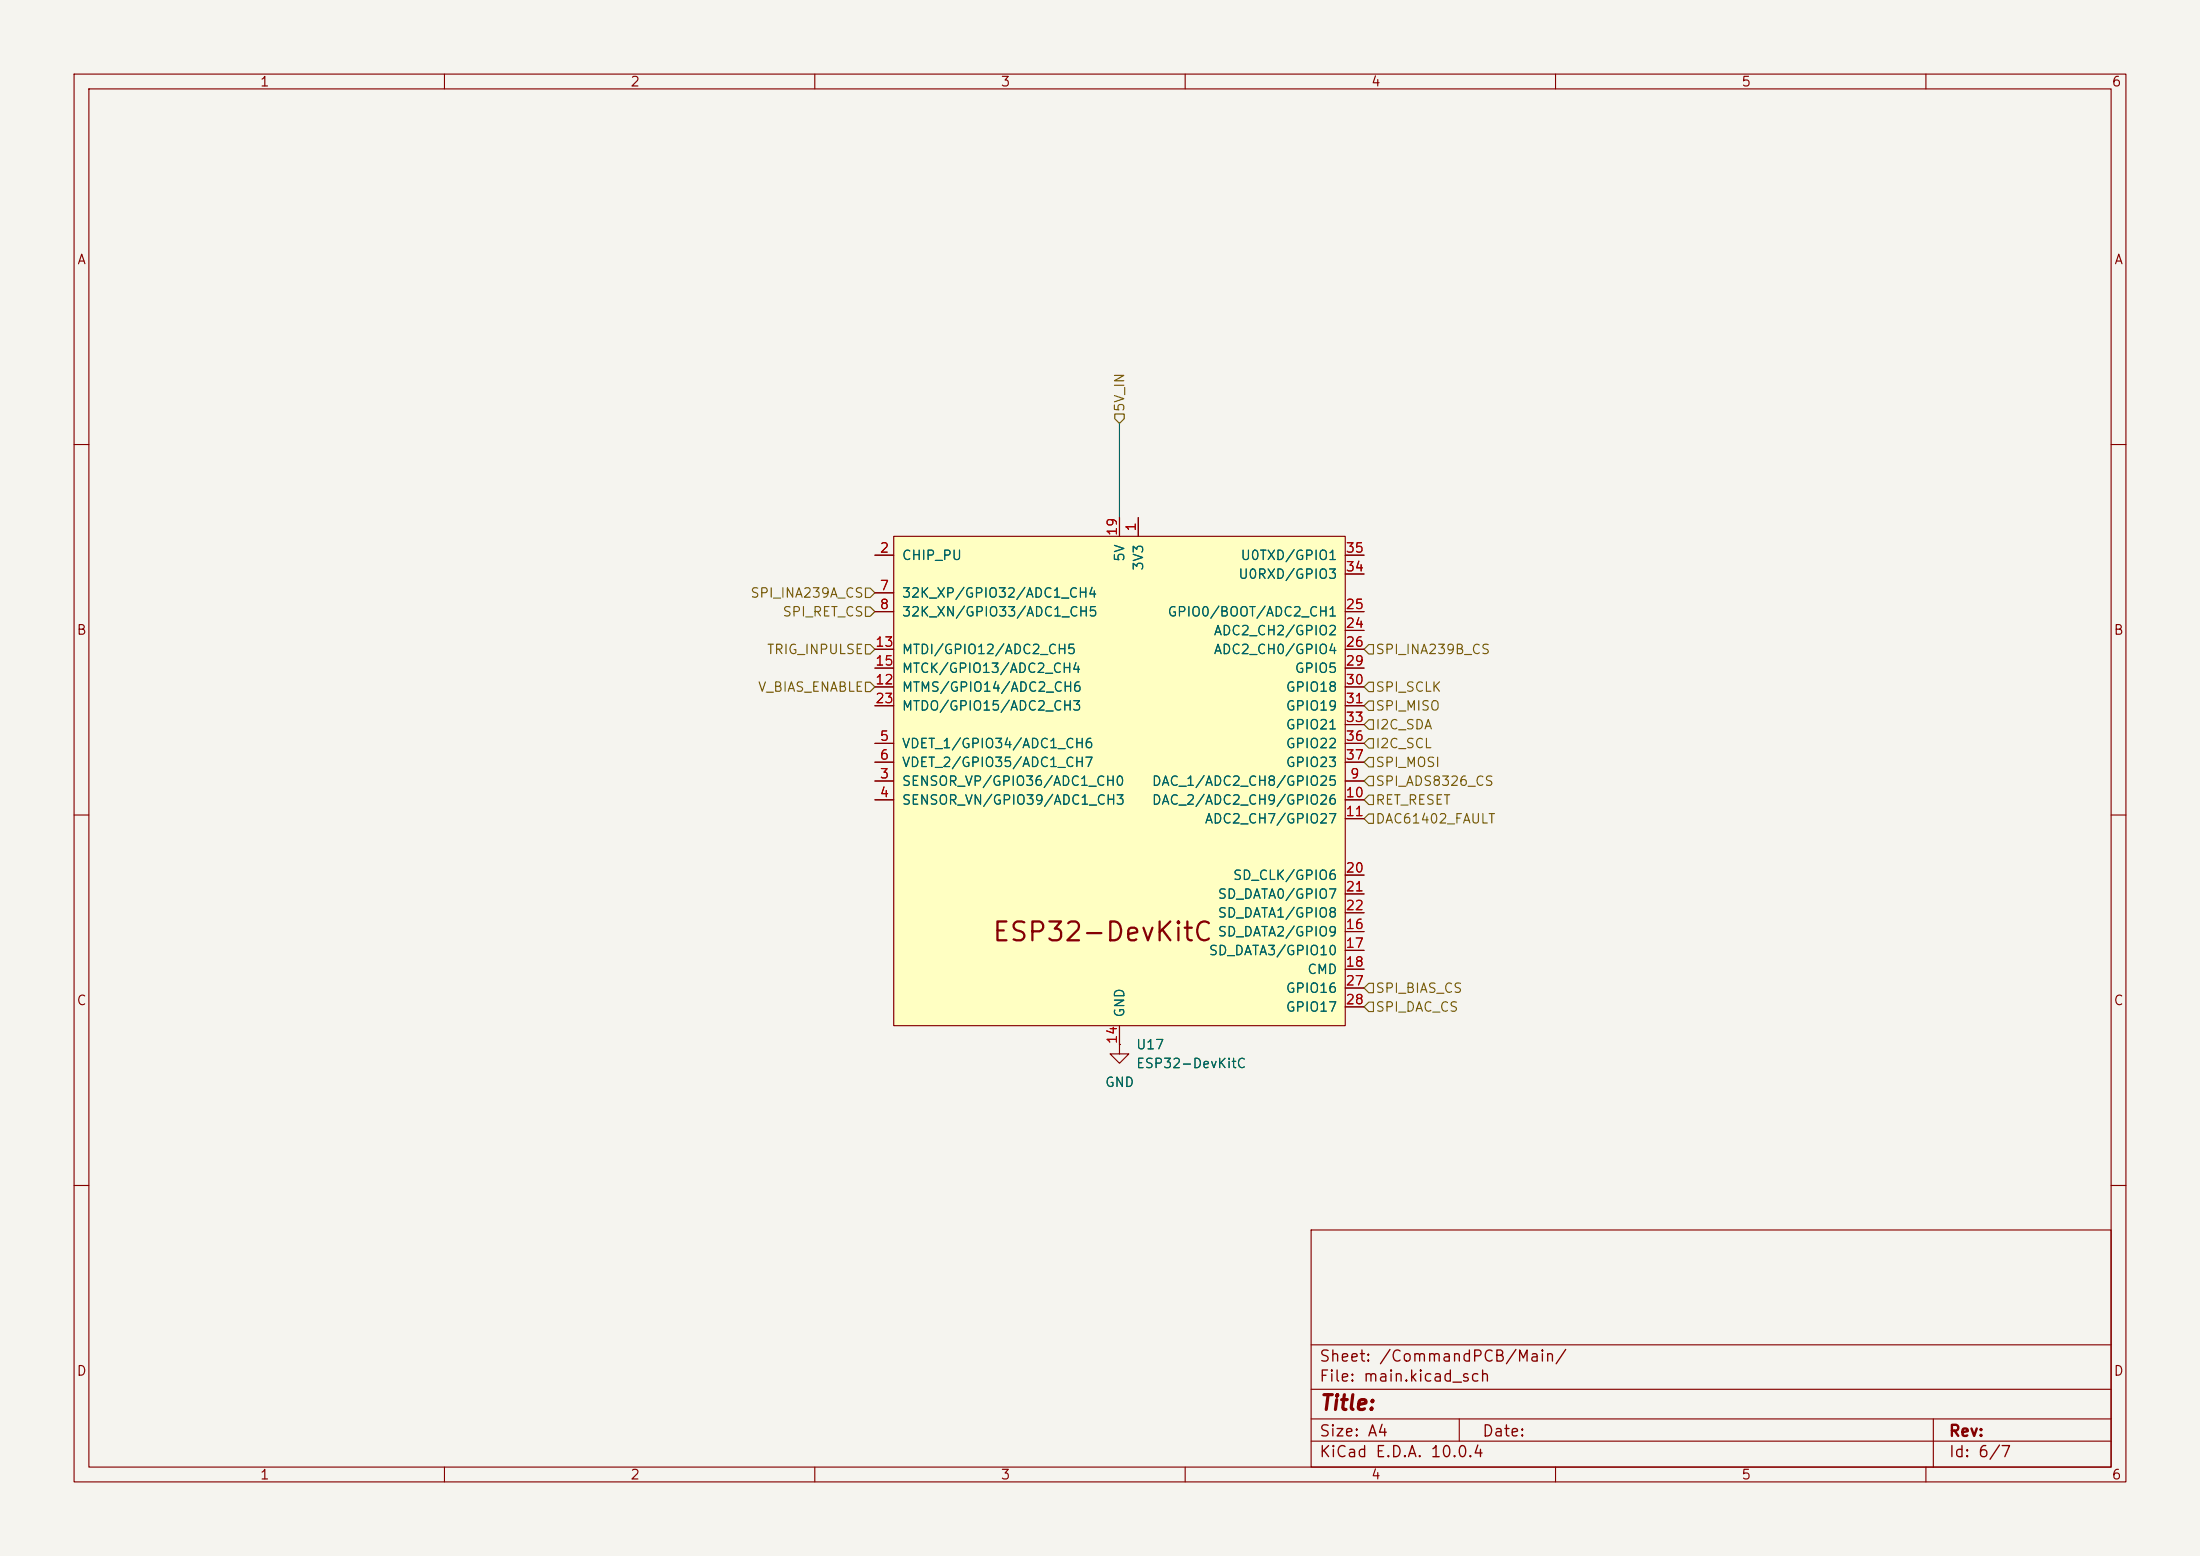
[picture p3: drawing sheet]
<svg xmlns="http://www.w3.org/2000/svg" width="297mm" height="210mm" viewBox="0 0 297 210" stroke-linecap="round" stroke-linejoin="round" font-family="sans-serif">
<path d="M0 0h297v210h-297z" fill="#f5f4ef" stroke="#f5f4ef" stroke-width=".14"/>
<g fill="none" stroke="#840000" stroke-width=".15">
<path d="M10 10h277v190h-277zM12 12h273v186h-273zM60 10v2M110 10v2M160 10v2M210 10v2M260 10v2M10 60h2M285 60h2M10 110h2M285 110h2M151.1 141v1.2h1.3l-1.3 1.3-1.2-1.3h1.2"/>
<path d="M151.1 141h.1M10 160h2M177 166h108v32h-108zM285 160h2M60 198v2M110 198v2M160 198v2M177 194.5h108M177 191.5h108M177 187.5h108M177 181.5h108M197 191.5v3"/>
<path d="M210 198v2M260 198v2M261 191.5v6.5"/>
</g>
<path d="M120.6 72.4h61v66h-61z" fill="#ffffc2"/>
<g fill="none" stroke="#840000" stroke-width=".15">
<path d="M118.1 74.9h2.5M120.6 72.4h61v66h-61zM151.1 69.9v2.5M153.7 69.9v2.5M181.6 74.9h2.5M181.6 77.5h2.5M118.1 80h2.5M118.1 82.6h2.5M118.1 92.7h2.5M118.1 87.6h2.5M118.1 90.2h2.5M118.1 95.3h2.5"/>
<path d="M181.6 82.6h2.5M181.6 92.7h2.5M181.6 87.6h2.5M181.6 90.2h2.5M181.6 95.3h2.5M181.6 85.1h2.5M181.6 97.8h2.5M118.1 105.4h2.5M118.1 108h2.5M118.1 100.3h2.5M118.1 102.9h2.5M181.6 105.4h2.5"/>
<path d="M181.6 108h2.5M181.6 100.3h2.5M181.6 102.9h2.5M181.6 110.5h2.5M181.6 118.1h2.5M151.1 138.4v2.6M181.6 125.7h2.5M181.6 128.3h2.5M181.6 130.8h2.5M181.6 120.7h2.5M181.6 123.2h2.5M181.6 133.4h2.5"/>
<path d="M181.6 135.9h2.5M151.1 141h.1"/>
</g>
<g fill="none" stroke="#725600" stroke-width=".15">
<path d="M150.5 55.9h1.3v.6l-.7 .7-.6-.7zM116.8 79.4h.7l.6 .6-.6 .6h-.7zM116.8 87h.7l.6 .6-.6 .7h-.7zM116.8 81.9h.7l.6 .7-.6 .6h-.7zM116.8 92.1h.7l.6 .6-.6 .6h-.7zM184.8 87h.6v1.3h-.6l-.7-.7zM184.8 99.7h.6v1.3h-.6l-.7-.7zM184.8 97.2h.6v1.2h-.6l-.7-.6zM184.8 92.1h.6v1.2h-.6l-.7-.6zM184.8 94.6h.6v1.3h-.6l-.7-.6zM184.8 107.3h.6v1.3h-.6l-.7-.6zM184.8 109.9h.6v1.2h-.6l-.7-.6z"/>
<path d="M184.8 102.2h.6v1.3h-.6l-.7-.6zM184.8 104.8h.6v1.2h-.6l-.7-.6zM184.8 135.3h.6v1.2h-.6l-.7-.6zM184.8 132.7h.6v1.3h-.6l-.7-.6z"/>
</g>
<path d="M151.1 57.2v12.7" fill="none" stroke="#009600" stroke-width=".15"/>
<text font-size="2.5" fill="#840000" x="133.8" y="127.7">ESP32-DevKitC</text>
<text font-size="2" fill="#840000" x="178" y="190.8">Title:</text>
<g font-size="1.5" fill="#840000">
<text x="178" y="184.2">Sheet: /CommandPCB/Main/</text>
<text x="178" y="186.9">File: main.kicad_sch</text>
<text x="178" y="197.1">KiCad E.D.A. 10.0.4</text>
<text x="178" y="194.3">Size: A4</text>
<text x="200" y="194.3">Date:</text>
<text x="263" y="194.3">Rev:</text>
<text x="263" y="197.1">Id: 6/7</text>
</g>
<g font-size="1.3" fill="#840000">
<text x="35" y="12">1</text>
<text x="85" y="12">2</text>
<text x="135" y="12">3</text>
<text x="185" y="12">4</text>
<text x="235" y="12">5</text>
<text x="285" y="12">6</text>
<text x="10.3" y="36">A</text>
<text x="285.3" y="36">A</text>
<text x="10.3" y="86">B</text>
<text x="285.3" y="86">B</text>
<text x="10.3" y="136">C</text>
<text x="285.3" y="136">C</text>
<text x="10.3" y="186">D</text>
<text x="285.3" y="186">D</text>
<text x="35" y="200">1</text>
<text x="85" y="200">2</text>
<text x="135" y="200">3</text>
<text x="185" y="200">4</text>
<text x="235" y="200">5</text>
<text x="285" y="200">6</text>
</g>
<g font-size="1.3" fill="#725600">
<text x="152.1" y="55.7" transform="rotate(-90 152.1 55.7)">5V_IN</text>
<text x="101.2" y="81">SPI_INA239A_CS</text>
<text x="105.6" y="83.5">SPI_RET_CS</text>
<text x="103.4" y="88.6">TRIG_INPULSE</text>
<text x="185.6" y="88.6">SPI_INA239B_CS</text>
<text x="102.2" y="93.7">V_BIAS_ENABLE</text>
<text x="185.6" y="93.7">SPI_SCLK</text>
<text x="185.6" y="101.3">I2C_SCL</text>
<text x="185.6" y="98.8">I2C_SDA</text>
<text x="185.6" y="96.2">SPI_MISO</text>
<text x="185.6" y="103.8">SPI_MOSI</text>
<text x="185.6" y="106.4">SPI_ADS8326_CS</text>
<text x="185.6" y="108.9">RET_RESET</text>
<text x="185.6" y="111.5">DAC61402_FAULT</text>
<text x="185.6" y="136.9">SPI_DAC_CS</text>
<text x="185.6" y="134.3">SPI_BIAS_CS</text>
</g>
<g font-size="1.3" fill="#a90000">
<text x="153.6" y="71.8" transform="rotate(-90 153.6 71.8)">1</text>
<text x="118.7" y="74.9">2</text>
<text x="151.1" y="72.4" transform="rotate(-90 151.1 72.4)">19</text>
<text x="181.6" y="77.4">34</text>
<text x="181.6" y="74.9">35</text>
<text x="118.7" y="80">7</text>
<text x="118.7" y="82.5">8</text>
<text x="181.6" y="82.5">25</text>
<text x="118.1" y="87.6">13</text>
<text x="181.6" y="85.1">24</text>
<text x="181.6" y="87.6">26</text>
<text x="118.1" y="92.7">12</text>
<text x="118.1" y="90.1">15</text>
<text x="118.1" y="95.2">23</text>
<text x="181.6" y="90.1">29</text>
<text x="181.6" y="92.7">30</text>
<text x="181.6" y="95.2">31</text>
<text x="118.7" y="100.3">5</text>
<text x="181.6" y="97.8">33</text>
<text x="181.6" y="100.3">36</text>
<text x="118.7" y="105.4">3</text>
<text x="118.7" y="107.9">4</text>
<text x="118.7" y="102.8">6</text>
<text x="181.6" y="107.9">10</text>
<text x="181.6" y="102.8">37</text>
<text x="182.2" y="105.4">9</text>
<text x="181.6" y="110.5">11</text>
<text x="181.6" y="118.1">20</text>
<text x="181.6" y="125.7">16</text>
<text x="181.6" y="120.6">21</text>
<text x="181.6" y="123.2">22</text>
<text x="181.6" y="128.2">17</text>
<text x="181.6" y="130.8">18</text>
<text x="181.6" y="133.3">27</text>
<text x="181.6" y="135.9">28</text>
<text x="151.1" y="141" transform="rotate(-90 151.1 141)">14</text>
</g>
<g font-size="1.3" fill="#006464">
<text x="121.7" y="75.9">CHIP_PU</text>
<text x="152.1" y="75.9" transform="rotate(-90 152.1 75.9)">5V</text>
<text x="154.6" y="77.1" transform="rotate(-90 154.6 77.1)">3V3</text>
<text x="167.4" y="75.9">U0TXD/GPIO1</text>
<text x="121.7" y="81">32K_XP/GPIO32/ADC1_CH4</text>
<text x="121.7" y="83.5">32K_XN/GPIO33/ADC1_CH5</text>
<text x="157.5" y="83.5">GPIO0/BOOT/ADC2_CH1</text>
<text x="167.1" y="78.4">U0RXD/GPIO3</text>
<text x="121.7" y="88.6">MTDI/GPIO12/ADC2_CH5</text>
<text x="163.8" y="86.1">ADC2_CH2/GPIO2</text>
<text x="163.8" y="88.6">ADC2_CH0/GPIO4</text>
<text x="121.7" y="93.7">MTMS/GPIO14/ADC2_CH6</text>
<text x="121.7" y="91.1">MTCK/GPIO13/ADC2_CH4</text>
<text x="173.5" y="93.7">GPIO18</text>
<text x="174.7" y="91.1">GPIO5</text>
<text x="121.7" y="101.3">VDET_1/GPIO34/ADC1_CH6</text>
<text x="121.7" y="96.2">MTDO/GPIO15/ADC2_CH3</text>
<text x="173.5" y="96.2">GPIO19</text>
<text x="173.5" y="98.8">GPIO21</text>
<text x="173.5" y="101.3">GPIO22</text>
<text x="121.7" y="106.4">SENSOR_VP/GPIO36/ADC1_CH0</text>
<text x="121.7" y="103.8">VDET_2/GPIO35/ADC1_CH7</text>
<text x="155.4" y="106.4">DAC_1/ADC2_CH8/GPIO25</text>
<text x="173.5" y="103.8">GPIO23</text>
<text x="121.7" y="108.9">SENSOR_VN/GPIO39/ADC1_CH3</text>
<text x="155.4" y="108.9">DAC_2/ADC2_CH9/GPIO26</text>
<text x="162.6" y="111.5">ADC2_CH7/GPIO27</text>
<text x="166.4" y="119.1">SD_CLK/GPIO6</text>
<text x="164.3" y="121.6">SD_DATA0/GPIO7</text>
<text x="164.3" y="124.2">SD_DATA1/GPIO8</text>
<text x="163.1" y="129.2">SD_DATA3/GPIO10</text>
<text x="164.3" y="126.7">SD_DATA2/GPIO9</text>
<text x="176.4" y="131.8">CMD</text>
<text x="152.1" y="137.4" transform="rotate(-90 152.1 137.4)">GND</text>
<text x="173.5" y="134.3">GPIO16</text>
<text x="173.5" y="136.9">GPIO17</text>
<text x="153.3" y="141.9">U17</text>
<text x="149.1" y="147">GND</text>
<text x="153.3" y="144.5">ESP32-DevKitC</text>
</g>
</svg>
